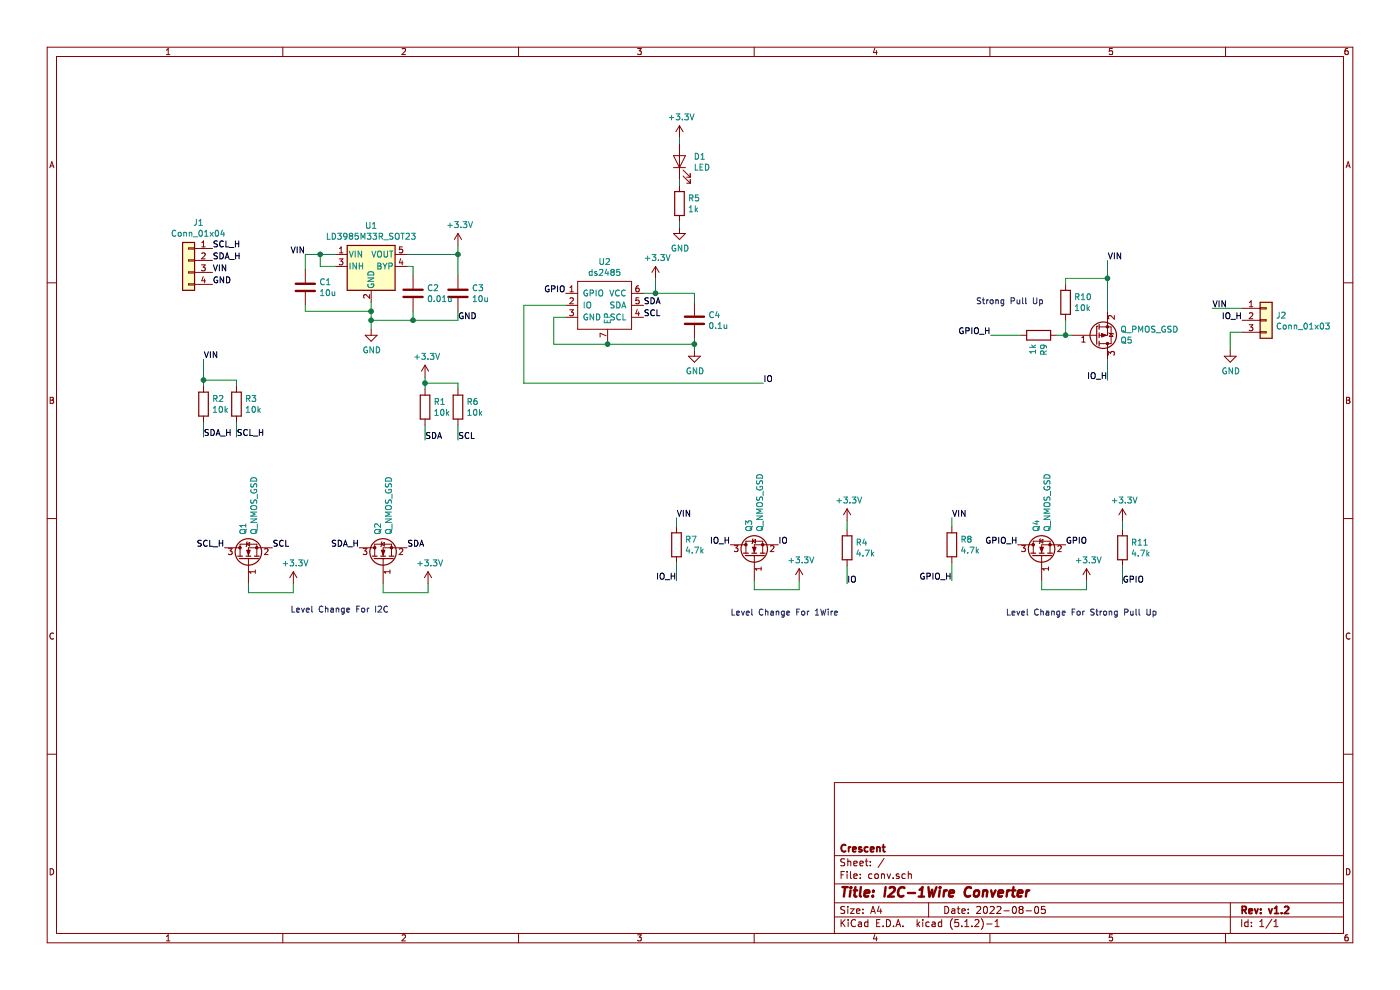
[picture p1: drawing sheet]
EESchema Schematic File Version 4
LIBS:conv-cache
EELAYER 29 0
EELAYER END
$Descr A4 11693 8268
encoding utf-8
Sheet 1 1
Title "I2C-1Wire Converter"
Date "2022-08-05"
Rev "v1.2"
Comp "Crescent"
Comment1 ""
Comment2 ""
Comment3 ""
Comment4 ""
$EndDescr
$Comp
L Connector_Generic:Conn_01x04 J1
U 1 1
P 1575 2175
F 0 "J1" H 1493 2492 50  0000 C CNN
F 1 "Conn_01x04" H 1493 2401 50  0000 C CNN
F 2 "GroveCon:GROVE" H 1575 2175 50  0001 C CNN
F 3 "~" H 1575 2175 50  0001 C CNN
	1    1575 2175
	-1   0    0    -1  
$EndComp
$Comp
L ds2485:ds2485 U2
U 1 1
P 4825 2350
F 0 "U2" H 5050 2515 50  0000 C CNN
F 1 "ds2485" H 5050 2424 50  0000 C CNN
F 2 "TDFN6:TDFN6-EP" H 4825 2350 50  0001 C CNN
F 3 "" H 4825 2350 50  0001 C CNN
	1    4825 2350
	1    0    0    -1  
$EndComp
$Comp
L Connector_Generic:Conn_01x03 J2
U 1 1
P 10575 2675
F 0 "J2" H 10655 2717 50  0000 L CNN
F 1 "Conn_01x03" H 10655 2626 50  0000 L CNN
F 2 "Connector_PinHeader_2.54mm:PinHeader_1x03_P2.54mm_Vertical" H 10575 2675 50  0001 C CNN
F 3 "~" H 10575 2675 50  0001 C CNN
	1    10575 2675
	1    0    0    -1  
$EndComp
$Comp
L Device:R R2
U 1 1
P 1700 3375
F 0 "R2" H 1770 3421 50  0000 L CNN
F 1 "10k" H 1770 3330 50  0000 L CNN
F 2 "Resistor_SMD:R_0603_1608Metric" V 1630 3375 50  0001 C CNN
F 3 "~" H 1700 3375 50  0001 C CNN
	1    1700 3375
	1    0    0    -1  
$EndComp
$Comp
L Device:C C1
U 1 1
P 2550 2400
F 0 "C1" H 2665 2446 50  0000 L CNN
F 1 "10u" H 2665 2355 50  0000 L CNN
F 2 "Capacitor_SMD:C_0805_2012Metric" H 2588 2250 50  0001 C CNN
F 3 "~" H 2550 2400 50  0001 C CNN
	1    2550 2400
	1    0    0    -1  
$EndComp
$Comp
L Regulator_Linear:LD3985M33R_SOT23 U1
U 1 1
P 3100 2225
F 0 "U1" H 3100 2567 50  0000 C CNN
F 1 "LD3985M33R_SOT23" H 3100 2476 50  0000 C CNN
F 2 "Package_TO_SOT_SMD:SOT-23-5" H 3100 2550 50  0001 C CIN
F 3 "http://www.st.com/internet/com/TECHNICAL_RESOURCES/TECHNICAL_LITERATURE/DATASHEET/CD00003395.pdf" H 3100 2225 50  0001 C CNN
	1    3100 2225
	1    0    0    -1  
$EndComp
Text Label 1775 2075 0    50   ~ 0
SCL_H
Text Label 1775 2175 0    50   ~ 0
SDA_H
Text Label 1775 2275 0    50   ~ 0
VIN
Text Label 1775 2375 0    50   ~ 0
GND
$Comp
L power:GND #PWR01
U 1 1
P 3100 2750
F 0 "#PWR01" H 3100 2500 50  0001 C CNN
F 1 "GND" H 3105 2577 50  0000 C CNN
F 2 "" H 3100 2750 50  0001 C CNN
F 3 "" H 3100 2750 50  0001 C CNN
	1    3100 2750
	1    0    0    -1  
$EndComp
$Comp
L Device:C C3
U 1 1
P 3825 2450
F 0 "C3" H 3940 2496 50  0000 L CNN
F 1 "10u" H 3940 2405 50  0000 L CNN
F 2 "Capacitor_SMD:C_0805_2012Metric" H 3863 2300 50  0001 C CNN
F 3 "~" H 3825 2450 50  0001 C CNN
	1    3825 2450
	1    0    0    -1  
$EndComp
$Comp
L Device:C C2
U 1 1
P 3450 2450
F 0 "C2" H 3565 2496 50  0000 L CNN
F 1 "0.01u" H 3565 2405 50  0000 L CNN
F 2 "Capacitor_SMD:C_0603_1608Metric" H 3488 2300 50  0001 C CNN
F 3 "~" H 3450 2450 50  0001 C CNN
	1    3450 2450
	1    0    0    -1  
$EndComp
Wire Wire Line
	3400 2225 3450 2225
Wire Wire Line
	3450 2225 3450 2300
Wire Wire Line
	3400 2125 3825 2125
Wire Wire Line
	3825 2125 3825 2300
Wire Wire Line
	3100 2525 3100 2600
Wire Wire Line
	3100 2675 3450 2675
Wire Wire Line
	3450 2675 3450 2600
Connection ~ 3100 2675
Wire Wire Line
	3100 2675 3100 2750
Wire Wire Line
	3450 2675 3825 2675
Wire Wire Line
	3825 2675 3825 2600
Connection ~ 3450 2675
Wire Wire Line
	3100 2600 2550 2600
Wire Wire Line
	2550 2600 2550 2550
Connection ~ 3100 2600
Wire Wire Line
	3100 2600 3100 2675
Wire Wire Line
	2800 2225 2675 2225
Wire Wire Line
	2675 2225 2675 2125
Wire Wire Line
	2675 2125 2800 2125
Wire Wire Line
	2675 2125 2550 2125
Wire Wire Line
	2550 2125 2550 2250
Connection ~ 2675 2125
Text Label 2550 2125 2    50   ~ 0
VIN
Text Label 3825 2675 0    50   ~ 0
GND
$Comp
L power:+3.3V #PWR02
U 1 1
P 3825 2050
F 0 "#PWR02" H 3825 1900 50  0001 C CNN
F 1 "+3.3V" H 3840 2223 50  0000 C CNN
F 2 "" H 3825 2050 50  0001 C CNN
F 3 "" H 3825 2050 50  0001 C CNN
	1    3825 2050
	1    0    0    -1  
$EndComp
Wire Wire Line
	3825 2050 3825 2125
Connection ~ 3825 2125
$Comp
L Device:C C4
U 1 1
P 5800 2675
F 0 "C4" H 5915 2721 50  0000 L CNN
F 1 "0.1u" H 5915 2630 50  0000 L CNN
F 2 "Capacitor_SMD:C_0603_1608Metric" H 5838 2525 50  0001 C CNN
F 3 "~" H 5800 2675 50  0001 C CNN
	1    5800 2675
	1    0    0    -1  
$EndComp
Text Label 5375 2650 0    50   ~ 0
SCL
Text Label 5375 2550 0    50   ~ 0
SDA
$Comp
L Device:R R3
U 1 1
P 1975 3375
F 0 "R3" H 2045 3421 50  0000 L CNN
F 1 "10k" H 2045 3330 50  0000 L CNN
F 2 "Resistor_SMD:R_0603_1608Metric" V 1905 3375 50  0001 C CNN
F 3 "~" H 1975 3375 50  0001 C CNN
	1    1975 3375
	1    0    0    -1  
$EndComp
Text Label 1700 3650 0    50   ~ 0
SDA_H
Text Label 1975 3650 0    50   ~ 0
SCL_H
Wire Wire Line
	1700 3000 1700 3175
Wire Wire Line
	1700 3175 1975 3175
Wire Wire Line
	1975 3175 1975 3225
Connection ~ 1700 3175
Wire Wire Line
	1700 3175 1700 3225
Wire Wire Line
	1975 3525 1975 3650
Wire Wire Line
	1700 3525 1700 3650
$Comp
L power:+3.3V #PWR05
U 1 1
P 5475 2325
F 0 "#PWR05" H 5475 2175 50  0001 C CNN
F 1 "+3.3V" H 5490 2498 50  0000 C CNN
F 2 "" H 5475 2325 50  0001 C CNN
F 3 "" H 5475 2325 50  0001 C CNN
	1    5475 2325
	1    0    0    -1  
$EndComp
Wire Wire Line
	5375 2450 5475 2450
Wire Wire Line
	5475 2450 5475 2325
Wire Wire Line
	5475 2450 5800 2450
Wire Wire Line
	5800 2450 5800 2525
Connection ~ 5475 2450
$Comp
L power:GND #PWR06
U 1 1
P 5800 2925
F 0 "#PWR06" H 5800 2675 50  0001 C CNN
F 1 "GND" H 5805 2752 50  0000 C CNN
F 2 "" H 5800 2925 50  0001 C CNN
F 3 "" H 5800 2925 50  0001 C CNN
	1    5800 2925
	1    0    0    -1  
$EndComp
Wire Wire Line
	4725 2650 4625 2650
Wire Wire Line
	4625 2650 4625 2875
Wire Wire Line
	4625 2875 5075 2875
Wire Wire Line
	5800 2875 5800 2825
Wire Wire Line
	5800 2875 5800 2925
Connection ~ 5800 2875
Wire Wire Line
	4725 2550 4375 2550
Wire Wire Line
	4375 2550 4375 3200
$Comp
L power:+3.3V #PWR07
U 1 1
P 7075 4350
F 0 "#PWR07" H 7075 4200 50  0001 C CNN
F 1 "+3.3V" H 7090 4523 50  0000 C CNN
F 2 "" H 7075 4350 50  0001 C CNN
F 3 "" H 7075 4350 50  0001 C CNN
	1    7075 4350
	1    0    0    -1  
$EndComp
Wire Wire Line
	10125 2575 10375 2575
$Comp
L power:GND #PWR08
U 1 1
P 10275 2925
F 0 "#PWR08" H 10275 2675 50  0001 C CNN
F 1 "GND" H 10280 2752 50  0000 C CNN
F 2 "" H 10275 2925 50  0001 C CNN
F 3 "" H 10275 2925 50  0001 C CNN
	1    10275 2925
	1    0    0    -1  
$EndComp
Wire Wire Line
	10375 2775 10275 2775
Wire Wire Line
	10275 2775 10275 2925
$Comp
L Device:R R4
U 1 1
P 7075 4575
F 0 "R4" H 7145 4621 50  0000 L CNN
F 1 "4.7k" H 7145 4530 50  0000 L CNN
F 2 "Resistor_SMD:R_0603_1608Metric" V 7005 4575 50  0001 C CNN
F 3 "~" H 7075 4575 50  0001 C CNN
	1    7075 4575
	1    0    0    -1  
$EndComp
Wire Wire Line
	7075 4725 7075 4875
Wire Wire Line
	5075 2850 5075 2875
Connection ~ 5075 2875
Wire Wire Line
	5075 2875 5800 2875
$Comp
L Device:LED D1
U 1 1
P 5675 1350
F 0 "D1" V 5714 1233 50  0000 R CNN
F 1 "LED" V 5623 1233 50  0000 R CNN
F 2 "LED_SMD:LED_0603_1608Metric" H 5675 1350 50  0001 C CNN
F 3 "~" H 5675 1350 50  0001 C CNN
	1    5675 1350
	0    -1   -1   0   
$EndComp
$Comp
L Device:R R5
U 1 1
P 5675 1700
F 0 "R5" H 5745 1746 50  0000 L CNN
F 1 "1k" H 5745 1655 50  0000 L CNN
F 2 "Resistor_SMD:R_0603_1608Metric" V 5605 1700 50  0001 C CNN
F 3 "~" H 5675 1700 50  0001 C CNN
	1    5675 1700
	1    0    0    -1  
$EndComp
$Comp
L power:GND #PWR010
U 1 1
P 5675 1900
F 0 "#PWR010" H 5675 1650 50  0001 C CNN
F 1 "GND" H 5680 1727 50  0000 C CNN
F 2 "" H 5675 1900 50  0001 C CNN
F 3 "" H 5675 1900 50  0001 C CNN
	1    5675 1900
	1    0    0    -1  
$EndComp
$Comp
L power:+3.3V #PWR09
U 1 1
P 5675 1150
F 0 "#PWR09" H 5675 1000 50  0001 C CNN
F 1 "+3.3V" H 5690 1323 50  0000 C CNN
F 2 "" H 5675 1150 50  0001 C CNN
F 3 "" H 5675 1150 50  0001 C CNN
	1    5675 1150
	1    0    0    -1  
$EndComp
Wire Wire Line
	5675 1150 5675 1200
Wire Wire Line
	5675 1500 5675 1550
Wire Wire Line
	5675 1850 5675 1900
$Comp
L Device:Q_NMOS_GSD Q1
U 1 1
P 2075 4675
F 0 "Q1" H 2281 4721 50  0000 L CNN
F 1 "Q_NMOS_GSD" H 2281 4630 50  0000 L CNN
F 2 "Package_TO_SOT_SMD:SOT-23" H 2275 4775 50  0001 C CNN
F 3 "~" H 2075 4675 50  0001 C CNN
	1    2075 4675
	0    -1   -1   0   
$EndComp
$Comp
L Device:R R1
U 1 1
P 3550 3400
F 0 "R1" H 3620 3446 50  0000 L CNN
F 1 "10k" H 3620 3355 50  0000 L CNN
F 2 "Resistor_SMD:R_0603_1608Metric" V 3480 3400 50  0001 C CNN
F 3 "~" H 3550 3400 50  0001 C CNN
	1    3550 3400
	1    0    0    -1  
$EndComp
$Comp
L Device:R R6
U 1 1
P 3825 3400
F 0 "R6" H 3895 3446 50  0000 L CNN
F 1 "10k" H 3895 3355 50  0000 L CNN
F 2 "Resistor_SMD:R_0603_1608Metric" V 3755 3400 50  0001 C CNN
F 3 "~" H 3825 3400 50  0001 C CNN
	1    3825 3400
	1    0    0    -1  
$EndComp
$Comp
L power:+3.3V #PWR04
U 1 1
P 3550 3150
F 0 "#PWR04" H 3550 3000 50  0001 C CNN
F 1 "+3.3V" H 3565 3323 50  0000 C CNN
F 2 "" H 3550 3150 50  0001 C CNN
F 3 "" H 3550 3150 50  0001 C CNN
	1    3550 3150
	1    0    0    -1  
$EndComp
Text Label 3550 3675 0    50   ~ 0
SDA
Text Label 3825 3675 0    50   ~ 0
SCL
Wire Wire Line
	3550 3150 3550 3200
Wire Wire Line
	3550 3200 3825 3200
Wire Wire Line
	3825 3200 3825 3250
Connection ~ 3550 3200
Wire Wire Line
	3550 3200 3550 3250
Wire Wire Line
	3825 3550 3825 3675
Wire Wire Line
	3550 3550 3550 3675
Text Label 1700 3000 0    50   ~ 0
VIN
Text Label 1875 4575 2    50   ~ 0
SCL_H
Text Label 2275 4575 0    50   ~ 0
SCL
$Comp
L power:+3.3V #PWR03
U 1 1
P 2450 4875
F 0 "#PWR03" H 2450 4725 50  0001 C CNN
F 1 "+3.3V" H 2465 5048 50  0000 C CNN
F 2 "" H 2450 4875 50  0001 C CNN
F 3 "" H 2450 4875 50  0001 C CNN
	1    2450 4875
	1    0    0    -1  
$EndComp
Wire Wire Line
	2075 4875 2075 4950
Wire Wire Line
	2075 4950 2450 4950
Wire Wire Line
	2450 4950 2450 4875
$Comp
L Device:Q_NMOS_GSD Q2
U 1 1
P 3200 4675
F 0 "Q2" H 3406 4721 50  0000 L CNN
F 1 "Q_NMOS_GSD" H 3406 4630 50  0000 L CNN
F 2 "Package_TO_SOT_SMD:SOT-23" H 3400 4775 50  0001 C CNN
F 3 "~" H 3200 4675 50  0001 C CNN
	1    3200 4675
	0    -1   -1   0   
$EndComp
Text Label 3000 4575 2    50   ~ 0
SDA_H
Text Label 3400 4575 0    50   ~ 0
SDA
$Comp
L power:+3.3V #PWR011
U 1 1
P 3575 4875
F 0 "#PWR011" H 3575 4725 50  0001 C CNN
F 1 "+3.3V" H 3590 5048 50  0000 C CNN
F 2 "" H 3575 4875 50  0001 C CNN
F 3 "" H 3575 4875 50  0001 C CNN
	1    3575 4875
	1    0    0    -1  
$EndComp
Wire Wire Line
	3200 4875 3200 4950
Wire Wire Line
	3200 4950 3575 4950
Wire Wire Line
	3575 4950 3575 4875
$Comp
L Device:Q_NMOS_GSD Q3
U 1 1
P 6300 4650
F 0 "Q3" H 6506 4696 50  0000 L CNN
F 1 "Q_NMOS_GSD" H 6506 4605 50  0000 L CNN
F 2 "Package_TO_SOT_SMD:SOT-23" H 6500 4750 50  0001 C CNN
F 3 "~" H 6300 4650 50  0001 C CNN
	1    6300 4650
	0    -1   -1   0   
$EndComp
Text Label 6100 4550 2    50   ~ 0
IO_H
Text Label 6500 4550 0    50   ~ 0
IO
$Comp
L power:+3.3V #PWR012
U 1 1
P 6675 4850
F 0 "#PWR012" H 6675 4700 50  0001 C CNN
F 1 "+3.3V" H 6690 5023 50  0000 C CNN
F 2 "" H 6675 4850 50  0001 C CNN
F 3 "" H 6675 4850 50  0001 C CNN
	1    6675 4850
	1    0    0    -1  
$EndComp
Wire Wire Line
	6300 4850 6300 4925
Wire Wire Line
	6300 4925 6675 4925
Wire Wire Line
	6675 4925 6675 4850
Text Label 10375 2675 2    50   ~ 0
IO_H
Wire Wire Line
	7075 4350 7075 4425
Text Label 10125 2575 0    50   ~ 0
VIN
Text Label 6375 3200 0    50   ~ 0
IO
Wire Wire Line
	4375 3200 6375 3200
Text Label 7075 4875 0    50   ~ 0
IO
$Comp
L Device:R R7
U 1 1
P 5650 4550
F 0 "R7" H 5720 4596 50  0000 L CNN
F 1 "4.7k" H 5720 4505 50  0000 L CNN
F 2 "Resistor_SMD:R_0603_1608Metric" V 5580 4550 50  0001 C CNN
F 3 "~" H 5650 4550 50  0001 C CNN
	1    5650 4550
	1    0    0    -1  
$EndComp
Wire Wire Line
	5650 4700 5650 4850
Wire Wire Line
	5650 4325 5650 4400
Text Label 5650 4850 2    50   ~ 0
IO_H
Text Label 5650 4325 0    50   ~ 0
VIN
Text Notes 6100 5150 0    50   ~ 0
Level Change For 1Wire
Text Notes 2425 5125 0    50   ~ 0
Level Change For I2C
$Comp
L Device:Q_PMOS_GSD Q5
U 1 1
P 9150 2800
F 0 "Q5" H 9356 2846 50  0000 L CNN
F 1 "Q_PMOS_GSD" H 9356 2755 50  0000 L CNN
F 2 "Package_TO_SOT_SMD:SOT-23" H 9350 2900 50  0001 C CNN
F 3 "~" H 9150 2800 50  0001 C CNN
	1    9150 2800
	1    0    0    1   
$EndComp
Text Label 9250 2175 0    50   ~ 0
VIN
$Comp
L Device:R R9
U 1 1
P 8675 2800
F 0 "R9" H 8745 2846 50  0000 L CNN
F 1 "1k" H 8745 2755 50  0000 L CNN
F 2 "Resistor_SMD:R_0603_1608Metric" V 8605 2800 50  0001 C CNN
F 3 "~" H 8675 2800 50  0001 C CNN
	1    8675 2800
	0    1    1    0   
$EndComp
$Comp
L Device:R R10
U 1 1
P 8900 2525
F 0 "R10" H 8970 2571 50  0000 L CNN
F 1 "10k" H 8970 2480 50  0000 L CNN
F 2 "Resistor_SMD:R_0603_1608Metric" V 8830 2525 50  0001 C CNN
F 3 "~" H 8900 2525 50  0001 C CNN
	1    8900 2525
	1    0    0    -1  
$EndComp
Wire Wire Line
	9250 2175 9250 2325
Wire Wire Line
	8900 2375 8900 2325
Wire Wire Line
	8900 2325 9250 2325
Connection ~ 9250 2325
Wire Wire Line
	9250 2325 9250 2600
Wire Wire Line
	8900 2675 8900 2800
Wire Wire Line
	8900 2800 8950 2800
Wire Wire Line
	8900 2800 8825 2800
Connection ~ 8900 2800
Text Label 9250 3175 2    50   ~ 0
IO_H
Wire Wire Line
	9250 3000 9250 3175
Wire Wire Line
	8525 2800 8275 2800
Text Label 4725 2450 2    50   ~ 0
GPIO
$Comp
L power:+3.3V #PWR014
U 1 1
P 9375 4350
F 0 "#PWR014" H 9375 4200 50  0001 C CNN
F 1 "+3.3V" H 9390 4523 50  0000 C CNN
F 2 "" H 9375 4350 50  0001 C CNN
F 3 "" H 9375 4350 50  0001 C CNN
	1    9375 4350
	1    0    0    -1  
$EndComp
$Comp
L Device:R R11
U 1 1
P 9375 4575
F 0 "R11" H 9445 4621 50  0000 L CNN
F 1 "4.7k" H 9445 4530 50  0000 L CNN
F 2 "Resistor_SMD:R_0603_1608Metric" V 9305 4575 50  0001 C CNN
F 3 "~" H 9375 4575 50  0001 C CNN
	1    9375 4575
	1    0    0    -1  
$EndComp
Wire Wire Line
	9375 4725 9375 4875
$Comp
L Device:Q_NMOS_GSD Q4
U 1 1
P 8700 4650
F 0 "Q4" H 8906 4696 50  0000 L CNN
F 1 "Q_NMOS_GSD" H 8906 4605 50  0000 L CNN
F 2 "Package_TO_SOT_SMD:SOT-23" H 8900 4750 50  0001 C CNN
F 3 "~" H 8700 4650 50  0001 C CNN
	1    8700 4650
	0    -1   -1   0   
$EndComp
Text Label 8500 4550 2    50   ~ 0
GPIO_H
Text Label 8900 4550 0    50   ~ 0
GPIO
$Comp
L power:+3.3V #PWR013
U 1 1
P 9075 4850
F 0 "#PWR013" H 9075 4700 50  0001 C CNN
F 1 "+3.3V" H 9090 5023 50  0000 C CNN
F 2 "" H 9075 4850 50  0001 C CNN
F 3 "" H 9075 4850 50  0001 C CNN
	1    9075 4850
	1    0    0    -1  
$EndComp
Wire Wire Line
	8700 4850 8700 4925
Wire Wire Line
	8700 4925 9075 4925
Wire Wire Line
	9075 4925 9075 4850
Wire Wire Line
	9375 4350 9375 4425
Text Label 9375 4875 0    50   ~ 0
GPIO
$Comp
L Device:R R8
U 1 1
P 7950 4550
F 0 "R8" H 8020 4596 50  0000 L CNN
F 1 "4.7k" H 8020 4505 50  0000 L CNN
F 2 "Resistor_SMD:R_0603_1608Metric" V 7880 4550 50  0001 C CNN
F 3 "~" H 7950 4550 50  0001 C CNN
	1    7950 4550
	1    0    0    -1  
$EndComp
Wire Wire Line
	7950 4700 7950 4850
Wire Wire Line
	7950 4325 7950 4400
Text Label 7950 4850 2    50   ~ 0
GPIO_H
Text Label 7950 4325 0    50   ~ 0
VIN
Text Notes 8400 5150 0    50   ~ 0
Level Change For Strong Pull Up
Text Label 8275 2800 2    50   ~ 0
GPIO_H
Text Notes 8150 2550 0    50   ~ 0
Strong Pull Up
$EndSCHEMATC
